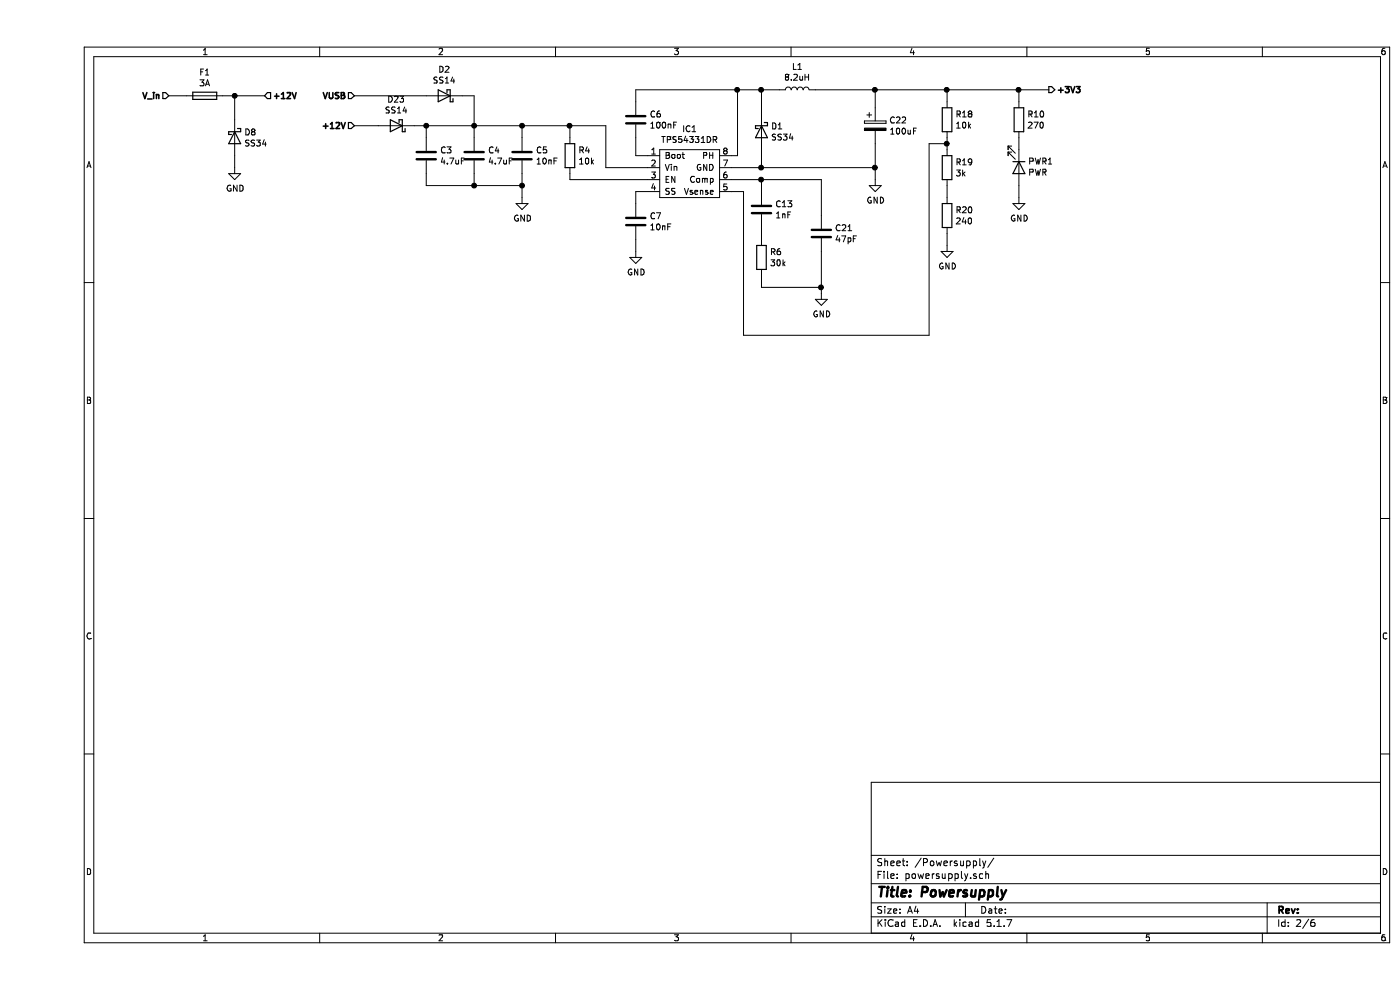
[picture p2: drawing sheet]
EESchema Schematic File Version 4
LIBS:fluepdot-cache
EELAYER 30 0
EELAYER END
$Descr A4 11693 8268
encoding utf-8
Sheet 2 6
Title "Powersupply"
Date ""
Rev ""
Comp ""
Comment1 ""
Comment2 ""
Comment3 ""
Comment4 ""
$EndDescr
Text HLabel 1100 800  0    50   Input ~ 10
V_in
Text HLabel 2650 1050 0    50   Input ~ 10
+12V
$Comp
L Diode:B140-E3 D8
U 1 1
P 1650 1150
F 0 "D8" V 1604 1229 50  0000 L CNN
F 1 "SS34" V 1695 1229 50  0000 L CNN
F 2 "Diode_SMD:D_SMA" H 1650 975 50  0001 C CNN
F 3 "http://www.vishay.com/docs/88946/b120.pdf" H 1650 1150 50  0001 C CNN
F 4 "B140-E3/61T" H 1650 1150 50  0001 C CNN "Octopart"
F 5 "0" H 1650 1150 50  0001 C CNN "Extended Part"
F 6 "C84635" H 1650 1150 50  0001 C CNN "LCSC"
F 7 "SS34" H 1650 1150 50  0001 C CNN "Manufacturer"
F 8 "SCHOTTKY BARRIER DIODES (SBD) SMA(DO-214AC) ROHS" H 1650 1150 50  0001 C CNN "Description"
	1    1650 1150
	0    1    1    0   
$EndComp
Wire Wire Line
	1650 1000 1650 800 
$Comp
L power:GND #PWR?
U 1 1
P 1650 1400
F 0 "#PWR?" H 1650 1150 50  0001 C CNN
F 1 "GND" H 1655 1227 50  0000 C CNN
F 2 "" H 1650 1400 50  0001 C CNN
F 3 "" H 1650 1400 50  0001 C CNN
	1    1650 1400
	1    0    0    -1  
$EndComp
Wire Wire Line
	1650 1400 1650 1300
$Comp
L Device:Fuse F1
U 1 1
P 1400 800
F 0 "F1" V 1203 800 50  0000 C CNN
F 1 "3A" V 1294 800 50  0000 C CNN
F 2 "Fuse:Fuse_1206_3216Metric" V 1330 800 50  0001 C CNN
F 3 "~" H 1400 800 50  0001 C CNN
F 4 "" H 1400 800 50  0001 C CNN "Octopart"
F 5 "1" H 1400 800 50  0001 C CNN "Extended Part"
F 6 "C182441" H 1400 800 50  0001 C CNN "LCSC"
F 7 "12D1300C" H 1400 800 50  0001 C CNN "Manufacturer"
F 8 "SURFACE MOUNT FUSES 1206 ROHS" H 1400 800 50  0001 C CNN "Description"
	1    1400 800 
	0    1    1    0   
$EndComp
Wire Wire Line
	1100 800  1250 800 
Wire Wire Line
	1550 800  1650 800 
Connection ~ 1650 800 
Text HLabel 1900 800  2    50   Input ~ 10
+12V
$Comp
L Device:C C5
U 1 1
P 4050 1300
F 0 "C5" H 4165 1346 50  0000 L CNN
F 1 "10nF" H 4165 1255 50  0000 L CNN
F 2 "Capacitor_SMD:C_0603_1608Metric" H 4088 1150 50  0001 C CNN
F 3 "~" H 4050 1300 50  0001 C CNN
F 4 "0" H 4050 1300 50  0001 C CNN "Extended Part"
F 5 "C57112" H 4050 1300 50  0001 C CNN "LCSC"
F 6 "MULTILAYER CERAMIC CAPACITORS MLCC - SMD/SMT 10NF 50V 0603 ROHS" H 4050 1300 50  0001 C CNN "Description"
F 7 "0603B103K500NT" H 4050 1300 50  0001 C CNN "Manufacturer"
	1    4050 1300
	1    0    0    -1  
$EndComp
$Comp
L Device:R R4
U 1 1
P 4450 1300
F 0 "R4" H 4520 1346 50  0000 L CNN
F 1 "10k" H 4520 1255 50  0000 L CNN
F 2 "Resistor_SMD:R_0603_1608Metric" V 4380 1300 50  0001 C CNN
F 3 "~" H 4450 1300 50  0001 C CNN
F 4 "CHIP RESISTOR - SURFACE MOUNT 10KOHMS ±1% 1/10W 0603 ROHS" H 4450 1300 50  0001 C CNN "Description"
F 5 "0" H 4450 1300 50  0001 C CNN "Extended Part"
F 6 "C25804" H 4450 1300 50  0001 C CNN "LCSC"
F 7 "0603WAF1002T5E" H 4450 1300 50  0001 C CNN "Manufacturer"
	1    4450 1300
	1    0    0    -1  
$EndComp
$Comp
L power:GND #PWR?
U 1 1
P 4050 1650
F 0 "#PWR?" H 4050 1400 50  0001 C CNN
F 1 "GND" H 4055 1477 50  0000 C CNN
F 2 "" H 4050 1650 50  0001 C CNN
F 3 "" H 4050 1650 50  0001 C CNN
	1    4050 1650
	1    0    0    -1  
$EndComp
Wire Wire Line
	4450 1050 4450 1150
Wire Wire Line
	3650 1150 3650 1050
Connection ~ 3650 1050
Wire Wire Line
	3650 1050 4050 1050
Wire Wire Line
	4050 1150 4050 1050
Connection ~ 4050 1050
Wire Wire Line
	4050 1050 4450 1050
Wire Wire Line
	4050 1550 4050 1450
Wire Wire Line
	4050 1550 4050 1650
Connection ~ 4050 1550
Wire Wire Line
	3650 1450 3650 1550
Wire Wire Line
	3650 1550 4050 1550
Wire Wire Line
	4450 1450 4450 1500
$Comp
L fluepdot:TPS54331DR IC1
U 1 1
P 5450 1450
F 0 "IC1" H 5450 1825 50  0000 C CNN
F 1 "TPS54331DR" H 5450 1734 50  0000 C CNN
F 2 "Package_SO:SOIC-8_3.9x4.9mm_P1.27mm" H 5500 1400 50  0001 C CNN
F 3 "" H 5500 1400 50  0001 C CNN
F 4 "DC-DC CONVERTERS STEP-DOWN ADJUSTABLE 1 3.5V 28V 0.8V 25V 3A SOIC-8_150MIL ROHS" H 5450 1450 50  0001 C CNN "Description"
F 5 "0" H 5450 1450 50  0001 C CNN "Extended Part"
F 6 "C9865" H 5450 1450 50  0001 C CNN "LCSC"
F 7 "TPS54331DR" H 5450 1450 50  0001 C CNN "Manufacturer"
	1    5450 1450
	1    0    0    -1  
$EndComp
Wire Wire Line
	5000 1150 5000 1300
Wire Wire Line
	5000 1300 5100 1300
Wire Wire Line
	4450 1500 5100 1500
Wire Wire Line
	4450 1050 4750 1050
Wire Wire Line
	4750 1050 4750 1400
Wire Wire Line
	4750 1400 5100 1400
Connection ~ 4450 1050
$Comp
L Device:C C7
U 1 1
P 5000 1850
F 0 "C7" H 5115 1896 50  0000 L CNN
F 1 "10nF" H 5115 1805 50  0000 L CNN
F 2 "Capacitor_SMD:C_0603_1608Metric" H 5038 1700 50  0001 C CNN
F 3 "~" H 5000 1850 50  0001 C CNN
F 4 "0" H 5000 1850 50  0001 C CNN "Extended Part"
F 5 "C57112" H 5000 1850 50  0001 C CNN "LCSC"
F 6 "MULTILAYER CERAMIC CAPACITORS MLCC - SMD/SMT 10NF 50V 0603 ROHS" H 5000 1850 50  0001 C CNN "Description"
F 7 "0603B103K500NT" H 5000 1850 50  0001 C CNN "Manufacturer"
	1    5000 1850
	1    0    0    -1  
$EndComp
Wire Wire Line
	5000 1700 5000 1600
Wire Wire Line
	5000 1600 5100 1600
$Comp
L power:GND #PWR?
U 1 1
P 5000 2100
F 0 "#PWR?" H 5000 1850 50  0001 C CNN
F 1 "GND" H 5005 1927 50  0000 C CNN
F 2 "" H 5000 2100 50  0001 C CNN
F 3 "" H 5000 2100 50  0001 C CNN
	1    5000 2100
	1    0    0    -1  
$EndComp
Wire Wire Line
	5000 2100 5000 2000
Wire Wire Line
	5000 850  5000 750 
Wire Wire Line
	5000 750  5850 750 
Wire Wire Line
	6050 750  6050 950 
Wire Wire Line
	5800 1300 5850 1300
Wire Wire Line
	5850 1300 5850 750 
Connection ~ 5850 750 
Wire Wire Line
	5850 750  6050 750 
Wire Wire Line
	5800 1400 6050 1400
Wire Wire Line
	6050 1400 6050 1250
$Comp
L Device:L L1
U 1 1
P 6350 750
F 0 "L1" V 6540 750 50  0000 C CNN
F 1 "8.2uH" V 6449 750 50  0000 C CNN
F 2 "fluepdot:SMD-PIND-6.6x7.1x3.0_1.6x3.0" H 6350 750 50  0001 C CNN
F 3 "~" H 6350 750 50  0001 C CNN
F 4 "1" H 6350 750 50  0001 C CNN "Extended Part"
F 5 "C132140" H 6350 750 50  0001 C CNN "LCSC"
F 6 "POWER INDUCTORS 8.2UH ±20% 5A SMD,6.6X7.1X3.0MM ROHS" H 6350 750 50  0001 C CNN "Description"
F 7 "MWSA0603-8R2MT" H 6350 750 50  0001 C CNN "Manufacturer"
	1    6350 750 
	0    -1   -1   0   
$EndComp
Wire Wire Line
	6050 750  6200 750 
Connection ~ 6050 750 
Wire Wire Line
	7000 750  7000 900 
Wire Wire Line
	7000 1400 7000 1200
Connection ~ 6050 1400
$Comp
L Device:R R18
U 1 1
P 7600 1000
F 0 "R18" H 7670 1046 50  0000 L CNN
F 1 "10k" H 7670 955 50  0000 L CNN
F 2 "Resistor_SMD:R_0603_1608Metric" V 7530 1000 50  0001 C CNN
F 3 "~" H 7600 1000 50  0001 C CNN
F 4 "0" H 7600 1000 50  0001 C CNN "Extended Part"
F 5 "C25804" H 7600 1000 50  0001 C CNN "LCSC"
F 6 "CHIP RESISTOR - SURFACE MOUNT 10KOHMS ±1% 1/10W 0603 ROHS" H 7600 1000 50  0001 C CNN "Description"
F 7 "0603WAF1002T5E" H 7600 1000 50  0001 C CNN "Manufacturer"
	1    7600 1000
	1    0    0    -1  
$EndComp
$Comp
L Device:R R19
U 1 1
P 7600 1400
F 0 "R19" H 7670 1446 50  0000 L CNN
F 1 "3k" H 7670 1355 50  0000 L CNN
F 2 "Resistor_SMD:R_0603_1608Metric" V 7530 1400 50  0001 C CNN
F 3 "~" H 7600 1400 50  0001 C CNN
F 4 "0" H 7600 1400 50  0001 C CNN "Extended Part"
F 5 "C4211" H 7600 1400 50  0001 C CNN "LCSC"
F 6 "CHIP RESISTOR - SURFACE MOUNT 3KOHMS ±1% 1/10W 0603 ROHS" H 7600 1400 50  0001 C CNN "Description"
F 7 "0603WAF3001T5E" H 7600 1400 50  0001 C CNN "Manufacturer"
	1    7600 1400
	1    0    0    -1  
$EndComp
Wire Wire Line
	7000 750  7600 750 
Connection ~ 7000 750 
Wire Wire Line
	7600 750  7600 850 
Connection ~ 7600 750 
Wire Wire Line
	7600 1150 7600 1200
$Comp
L power:GND #PWR?
U 1 1
P 7600 2050
F 0 "#PWR?" H 7600 1800 50  0001 C CNN
F 1 "GND" H 7605 1877 50  0000 C CNN
F 2 "" H 7600 2050 50  0001 C CNN
F 3 "" H 7600 2050 50  0001 C CNN
	1    7600 2050
	1    0    0    -1  
$EndComp
$Comp
L Device:C C13
U 1 1
P 6050 1750
F 0 "C13" H 6165 1796 50  0000 L CNN
F 1 "1nF" H 6165 1705 50  0000 L CNN
F 2 "Capacitor_SMD:C_0603_1608Metric" H 6088 1600 50  0001 C CNN
F 3 "~" H 6050 1750 50  0001 C CNN
F 4 "C1588" H 6050 1750 50  0001 C CNN "LCSC"
F 5 "0" H 6050 1750 50  0001 C CNN "Extended Part"
F 6 "MULTILAYER CERAMIC CAPACITORS MLCC - SMD/SMT 1NF 50V 0603 ROHS" H 6050 1750 50  0001 C CNN "Description"
F 7 "CL10B102KB8NNNC" H 6050 1750 50  0001 C CNN "Manufacturer"
	1    6050 1750
	1    0    0    -1  
$EndComp
Wire Wire Line
	5800 1500 6050 1500
Wire Wire Line
	6050 1500 6050 1600
$Comp
L Device:C C21
U 1 1
P 6550 1950
F 0 "C21" H 6665 1996 50  0000 L CNN
F 1 "47pF" H 6665 1905 50  0000 L CNN
F 2 "Capacitor_SMD:C_0603_1608Metric" H 6588 1800 50  0001 C CNN
F 3 "~" H 6550 1950 50  0001 C CNN
F 4 "0" H 6550 1950 50  0001 C CNN "Extended Part"
F 5 "C1671" H 6550 1950 50  0001 C CNN "LCSC"
F 6 "MULTILAYER CERAMIC CAPACITORS MLCC - SMD/SMT 47PF 50V 0603 ROHS" H 6550 1950 50  0001 C CNN "Description"
F 7 "CL10C470JB8NNNC" H 6550 1950 50  0001 C CNN "Manufacturer"
	1    6550 1950
	1    0    0    -1  
$EndComp
$Comp
L Device:R R6
U 1 1
P 6050 2150
F 0 "R6" H 6120 2196 50  0000 L CNN
F 1 "30k" H 6120 2105 50  0000 L CNN
F 2 "Resistor_SMD:R_0603_1608Metric" V 5980 2150 50  0001 C CNN
F 3 "~" H 6050 2150 50  0001 C CNN
F 4 "0" H 6050 2150 50  0001 C CNN "Extended Part"
F 5 "C22984" H 6050 2150 50  0001 C CNN "LCSC"
F 6 "CHIP RESISTOR - SURFACE MOUNT 30KOHMS ±1% 1/10W 0603 ROHS" H 6050 2150 50  0001 C CNN "Description"
F 7 "0603WAF1002T5E" H 6050 2150 50  0001 C CNN "Manufacturer"
	1    6050 2150
	1    0    0    -1  
$EndComp
Wire Wire Line
	6050 1500 6550 1500
Wire Wire Line
	6550 1500 6550 1800
Connection ~ 6050 1500
Wire Wire Line
	6050 1900 6050 2000
$Comp
L power:GND #PWR?
U 1 1
P 6550 2450
F 0 "#PWR?" H 6550 2200 50  0001 C CNN
F 1 "GND" H 6555 2277 50  0000 C CNN
F 2 "" H 6550 2450 50  0001 C CNN
F 3 "" H 6550 2450 50  0001 C CNN
	1    6550 2450
	1    0    0    -1  
$EndComp
Wire Wire Line
	6050 2300 6050 2400
$Comp
L power:GND #PWR?
U 1 1
P 7000 1500
F 0 "#PWR?" H 7000 1250 50  0001 C CNN
F 1 "GND" H 7005 1327 50  0000 C CNN
F 2 "" H 7000 1500 50  0001 C CNN
F 3 "" H 7000 1500 50  0001 C CNN
	1    7000 1500
	1    0    0    -1  
$EndComp
Wire Wire Line
	7000 1500 7000 1400
Connection ~ 7000 1400
Wire Wire Line
	7600 1200 7450 1200
Wire Wire Line
	7450 1200 7450 2800
Wire Wire Line
	7450 2800 5900 2800
Wire Wire Line
	5900 2800 5900 1600
Wire Wire Line
	5900 1600 5800 1600
Connection ~ 7600 1200
Wire Wire Line
	7600 1200 7600 1250
$Comp
L Device:R R20
U 1 1
P 7600 1800
F 0 "R20" H 7670 1846 50  0000 L CNN
F 1 "240" H 7670 1755 50  0000 L CNN
F 2 "Resistor_SMD:R_0603_1608Metric" V 7530 1800 50  0001 C CNN
F 3 "~" H 7600 1800 50  0001 C CNN
F 4 "0" H 7600 1800 50  0001 C CNN "Extended Part"
F 5 "C23350" H 7600 1800 50  0001 C CNN "LCSC"
F 6 "CHIP RESISTOR - SURFACE MOUNT 240OHMS ±1% 1/10W 0603 ROHS" H 7600 1800 50  0001 C CNN "Description"
F 7 "0603WAF2400T5E" H 7600 1800 50  0001 C CNN "Manufacturer"
	1    7600 1800
	1    0    0    -1  
$EndComp
Wire Wire Line
	7600 1550 7600 1650
Wire Wire Line
	7600 1950 7600 2050
Wire Wire Line
	6550 2100 6550 2400
Connection ~ 6550 2400
Wire Wire Line
	6550 2400 6550 2450
Text HLabel 2650 800  0    50   Input ~ 10
VUSB
Wire Wire Line
	3250 1050 3650 1050
Wire Wire Line
	3250 1050 3250 1150
Connection ~ 3650 1550
Wire Wire Line
	3250 1550 3650 1550
Wire Wire Line
	3250 1450 3250 1550
$Comp
L Diode:B340 D1
U 1 1
P 6050 1100
F 0 "D1" V 6004 1179 50  0000 L CNN
F 1 "SS34" V 6095 1179 50  0000 L CNN
F 2 "Diode_SMD:D_SMA" H 6050 925 50  0001 C CNN
F 3 "http://www.jameco.com/Jameco/Products/ProdDS/1538777.pdf" H 6050 1100 50  0001 C CNN
F 4 "0" H 6050 1100 50  0001 C CNN "Extended Part"
F 5 "C84635" H 6050 1100 50  0001 C CNN "LCSC"
F 6 "SCHOTTKY BARRIER DIODES (SBD) SMA(DO-214AC) ROHS" H 6050 1100 50  0001 C CNN "Description"
F 7 "SS34" H 6050 1100 50  0001 C CNN "Manufacturer"
	1    6050 1100
	0    1    1    0   
$EndComp
$Comp
L Device:CP C22
U 1 1
P 7000 1050
F 0 "C22" H 7118 1096 50  0000 L CNN
F 1 "100uF" H 7118 1005 50  0000 L CNN
F 2 "Capacitor_Tantalum_SMD:CP_EIA-3528-21_Kemet-B" H 7038 900 50  0001 C CNN
F 3 "~" H 7000 1050 50  0001 C CNN
F 4 "0" H 7000 1050 50  0001 C CNN "Extended Part"
F 5 "C16133" H 7000 1050 50  0001 C CNN "LCSC"
F 6 "TANTALUM CAPACITORS 100UF 6.3V CASE-B_3528 ROHS" H 7000 1050 50  0001 C CNN "Description"
F 7 "TAJB107K006RNJ" H 7000 1050 50  0001 C CNN "Manufacturer"
	1    7000 1050
	1    0    0    -1  
$EndComp
$Comp
L Device:C C4
U 1 1
P 3650 1300
F 0 "C4" H 3765 1346 50  0000 L CNN
F 1 "4.7uF" H 3765 1255 50  0000 L CNN
F 2 "Capacitor_SMD:C_0805_2012Metric" H 3688 1150 50  0001 C CNN
F 3 "~" H 3650 1300 50  0001 C CNN
F 4 "0" H 3650 1300 50  0001 C CNN "Extended Part"
F 5 "C1779" H 3650 1300 50  0001 C CNN "LCSC"
F 6 "CL21A475KAQNNNE" H 3650 1300 50  0001 C CNN "Manufacturer"
F 7 "MULTILAYER CERAMIC CAPACITORS MLCC - SMD/SMT 4.7UF 25V 0805 ROHS" H 3650 1300 50  0001 C CNN "Description"
	1    3650 1300
	1    0    0    -1  
$EndComp
$Comp
L Device:C C3
U 1 1
P 3250 1300
F 0 "C3" H 3365 1346 50  0000 L CNN
F 1 "4.7uF" H 3365 1255 50  0000 L CNN
F 2 "Capacitor_SMD:C_0805_2012Metric" H 3288 1150 50  0001 C CNN
F 3 "~" H 3250 1300 50  0001 C CNN
F 4 "0" H 3250 1300 50  0001 C CNN "Extended Part"
F 5 "C1779" H 3250 1300 50  0001 C CNN "LCSC"
F 6 "CL21A475KAQNNNE" H 3250 1300 50  0001 C CNN "Manufacturer"
F 7 "MULTILAYER CERAMIC CAPACITORS MLCC - SMD/SMT 4.7UF 25V 0805 ROHS" H 3250 1300 50  0001 C CNN "Description"
	1    3250 1300
	1    0    0    -1  
$EndComp
Wire Wire Line
	6050 2400 6550 2400
Wire Wire Line
	6500 750  7000 750 
Wire Wire Line
	6050 1400 7000 1400
$Comp
L Device:D_Schottky D2
U 1 1
P 3400 800
F 0 "D2" H 3400 584 50  0000 C CNN
F 1 "SS14" H 3400 675 50  0000 C CNN
F 2 "Diode_SMD:D_SMA" H 3400 800 50  0001 C CNN
F 3 "~" H 3400 800 50  0001 C CNN
F 4 "0" H 3400 800 50  0001 C CNN "Extended Part"
F 5 "C2480" H 3400 800 50  0001 C CNN "LCSC"
F 6 "SCHOTTKY BARRIER DIODES (SBD) SMA(DO-214AC) ROHS" H 3400 800 50  0001 C CNN "Description"
F 7 "SS14" H 3400 800 50  0001 C CNN "Manufacturer"
	1    3400 800 
	-1   0    0    1   
$EndComp
Wire Wire Line
	2650 800  3250 800 
Wire Wire Line
	3550 800  3650 800 
Wire Wire Line
	3650 800  3650 1050
Wire Wire Line
	1650 800  1900 800 
$Comp
L Device:C C6
U 1 1
P 5000 1000
F 0 "C6" H 5115 1046 50  0000 L CNN
F 1 "100nF" H 5115 955 50  0000 L CNN
F 2 "Capacitor_SMD:C_0603_1608Metric" H 5038 850 50  0001 C CNN
F 3 "~" H 5000 1000 50  0001 C CNN
F 4 "MULTILAYER CERAMIC CAPACITORS MLCC - SMD/SMT 100NF 50V 0603 ROHS" H 5000 1000 50  0001 C CNN "Description"
F 5 "0" H 5000 1000 50  0001 C CNN "Extended Part"
F 6 "C14663" H 5000 1000 50  0001 C CNN "LCSC"
F 7 "CC0603KRX7R9BB104" H 5000 1000 50  0001 C CNN "Manufacturer"
	1    5000 1000
	1    0    0    -1  
$EndComp
Wire Wire Line
	7600 750  8200 750 
Text HLabel 8450 750  2    50   Output ~ 10
+3V3
$Comp
L Device:LED PWR1
U 1 1
P 8200 1400
F 0 "PWR1" V 8147 1479 50  0000 L CNN
F 1 "PWR" V 8238 1479 50  0000 L CNN
F 2 "Diode_SMD:D_0805_2012Metric" H 8200 1400 50  0001 C CNN
F 3 "~" H 8200 1400 50  0001 C CNN
F 4 "LIGHT EMITTING DIODES (LED) YELLOW 592~594NM 95~113MCD@20MA TOP VIEW 0805 ROHS" H 8200 1400 50  0001 C CNN "Description"
F 5 "0" H 8200 1400 50  0001 C CNN "Extended Part"
F 6 "C2296" H 8200 1400 50  0001 C CNN "LCSC"
F 7 "17-21SUYC/TR8" H 8200 1400 50  0001 C CNN "Manufacturer"
	1    8200 1400
	0    1    1    0   
$EndComp
$Comp
L Device:R R10
U 1 1
P 8200 1000
F 0 "R10" H 8270 1046 50  0000 L CNN
F 1 "270" H 8270 955 50  0000 L CNN
F 2 "Resistor_SMD:R_0603_1608Metric" V 8130 1000 50  0001 C CNN
F 3 "~" H 8200 1000 50  0001 C CNN
F 4 "CHIP RESISTOR - SURFACE MOUNT 270OHMS ±1% 1/10W 0603 ROHS" H 8200 1000 50  0001 C CNN "Description"
F 5 "0" H 8200 1000 50  0001 C CNN "Extended Part"
F 6 "C22966" H 8200 1000 50  0001 C CNN "LCSC"
F 7 "0603WAF2700T5E" H 8200 1000 50  0001 C CNN "Manufacturer"
	1    8200 1000
	1    0    0    -1  
$EndComp
Wire Wire Line
	8200 850  8200 750 
Connection ~ 8200 750 
Wire Wire Line
	8200 750  8450 750 
Wire Wire Line
	8200 1150 8200 1250
$Comp
L power:GND #PWR?
U 1 1
P 8200 1650
F 0 "#PWR?" H 8200 1400 50  0001 C CNN
F 1 "GND" H 8205 1477 50  0000 C CNN
F 2 "" H 8200 1650 50  0001 C CNN
F 3 "" H 8200 1650 50  0001 C CNN
	1    8200 1650
	1    0    0    -1  
$EndComp
Wire Wire Line
	8200 1650 8200 1550
$Comp
L Device:D_Schottky D23
U 1 1
P 3000 1050
F 0 "D23" H 3000 834 50  0000 C CNN
F 1 "SS14" H 3000 925 50  0000 C CNN
F 2 "Diode_SMD:D_SMA" H 3000 1050 50  0001 C CNN
F 3 "~" H 3000 1050 50  0001 C CNN
F 4 "0" H 3000 1050 50  0001 C CNN "Extended Part"
F 5 "C2480" H 3000 1050 50  0001 C CNN "LCSC"
F 6 "SCHOTTKY BARRIER DIODES (SBD) SMA(DO-214AC) ROHS" H 3000 1050 50  0001 C CNN "Description"
F 7 "SS14" H 3000 1050 50  0001 C CNN "Manufacturer"
	1    3000 1050
	-1   0    0    1   
$EndComp
Wire Wire Line
	2650 1050 2850 1050
Wire Wire Line
	3150 1050 3250 1050
Connection ~ 3250 1050
$EndSCHEMATC
